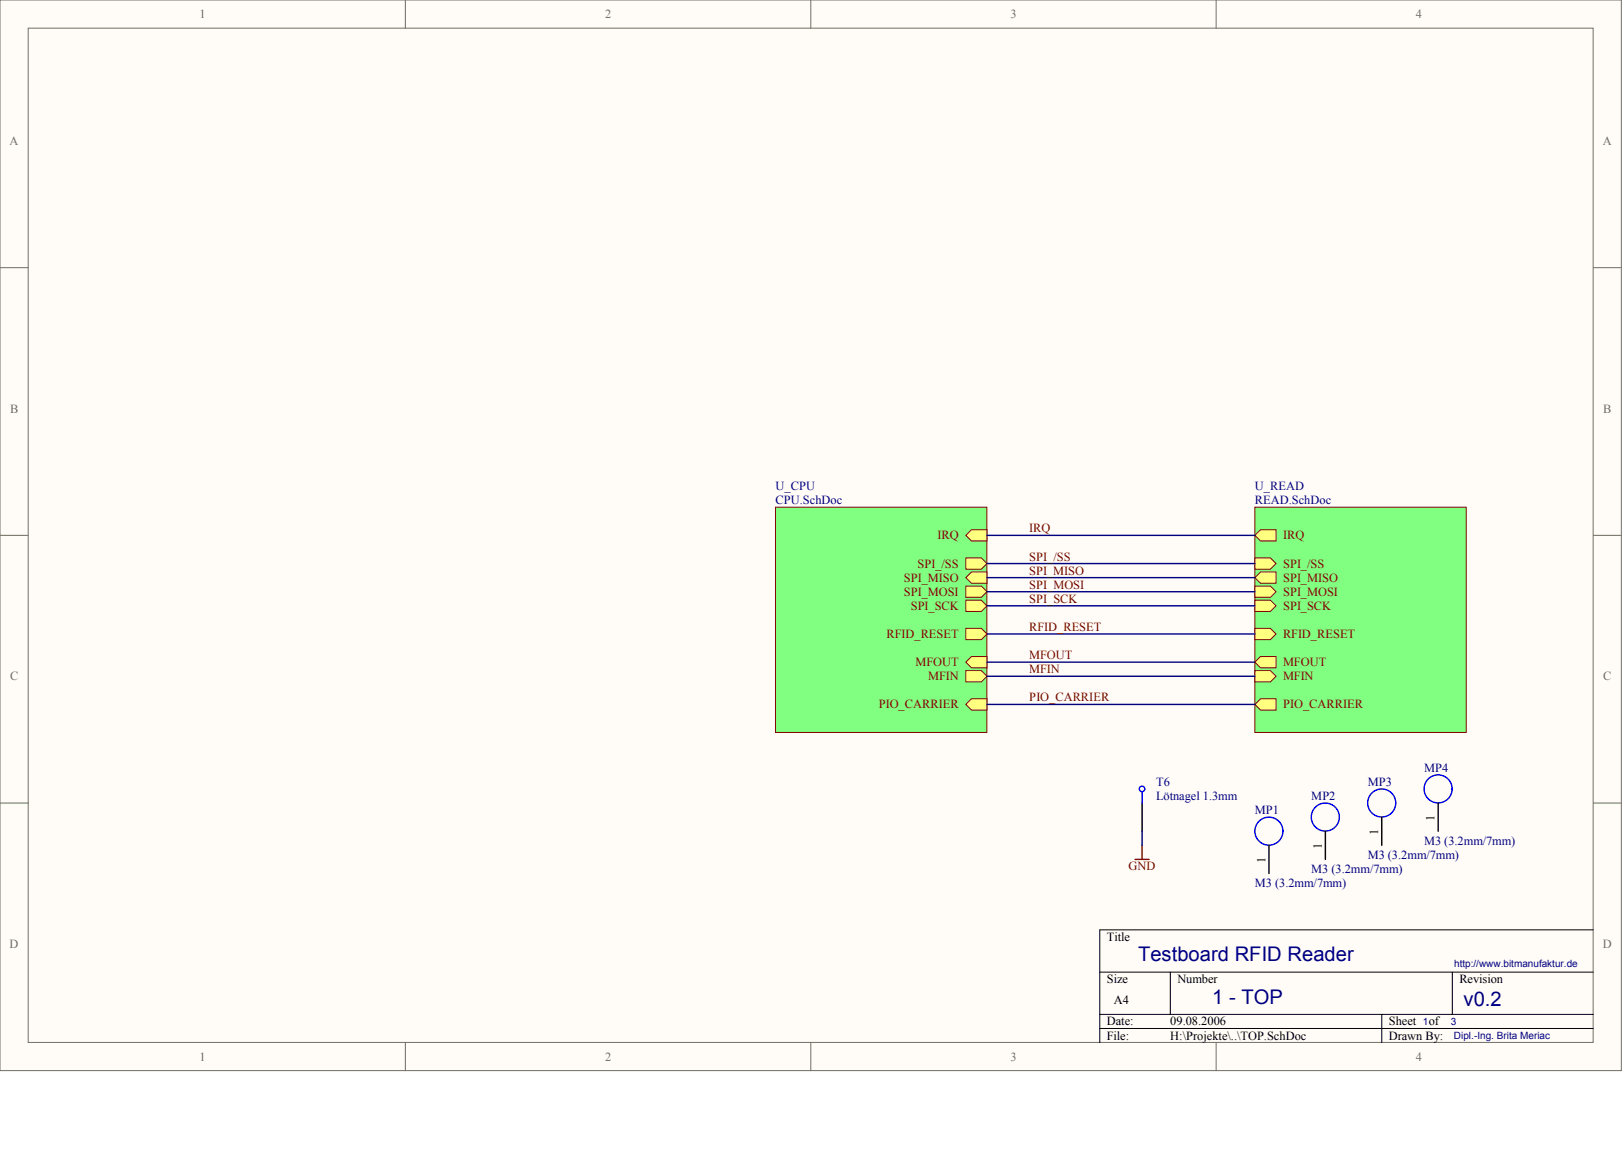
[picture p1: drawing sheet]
<svg xmlns="http://www.w3.org/2000/svg" width="840mm" height="594mm" viewBox="0 0 840 594" stroke-linecap="round" stroke-linejoin="round" font-family="sans-serif">
<g fill="#fffcf8" stroke="#716f64" stroke-width=".52">
<path d="M0 0h838v554h-838z"/>
<path d="M15 15h809v524h-809z"/>
</g>
<path d="M210 0v15M419 0v15M629 0v15M0 138h15M824 138h14M0 277h15M824 277h14M0 415h15M824 415h14M210 539v15M419 539v15M629 539v15" fill="none" stroke="#716f64" stroke-width=".52"/>
<path d="M824 481h-255v58M569 503h255M605 503v21M751 503v21M569 524h255M569 532h255M714 524v15" fill="none" stroke="#000" stroke-width=".52"/>
<path d="M401 262h109v117h-109z" fill="#80ff80" stroke="#800000" stroke-width=".52"/>
<g fill="#ffff80" stroke="#800000" stroke-width=".52">
<path d="M499 277l3-3h8v6h-8z" fill-rule="evenodd"/>
<path d="M499 310h8l3 3-3 3h-8z" fill-rule="evenodd"/>
<path d="M499 299l3-3h8v6h-8z" fill-rule="evenodd"/>
<path d="M499 288h8l3 3-3 3h-8z" fill-rule="evenodd"/>
<path d="M499 303h8l3 3-3 3h-8z" fill-rule="evenodd"/>
<path d="M499 325h8l3 3-3 3h-8z" fill-rule="evenodd"/>
<path d="M499 342l3-3h8v6h-8z" fill-rule="evenodd"/>
<path d="M499 347h8l3 3-3 3h-8z" fill-rule="evenodd"/>
<path d="M499 364l3-3h8v6h-8z" fill-rule="evenodd"/>
</g>
<path d="M649 262h109v117h-109z" fill="#80ff80" stroke="#800000" stroke-width=".52"/>
<g fill="#ffff80" stroke="#800000" stroke-width=".52">
<path d="M649 277l3-3h8v6h-8z" fill-rule="evenodd"/>
<path d="M649 288h8l3 3-3 3h-8z" fill-rule="evenodd"/>
<path d="M649 310h8l3 3-3 3h-8z" fill-rule="evenodd"/>
<path d="M649 299l3-3h8v6h-8z" fill-rule="evenodd"/>
<path d="M649 303h8l3 3-3 3h-8z" fill-rule="evenodd"/>
<path d="M649 325h8l3 3-3 3h-8z" fill-rule="evenodd"/>
<path d="M649 342l3-3h8v6h-8z" fill-rule="evenodd"/>
<path d="M649 347h8l3 3-3 3h-8z" fill-rule="evenodd"/>
<path d="M649 364l3-3h8v6h-8z" fill-rule="evenodd"/>
</g>
<path d="M510 277h139M510 291h139M510 299h139M510 306h139M510 313h139M510 328h139M510 342h139M510 350h139M510 364h139M590 430v7" fill="none" stroke="#000080" stroke-width=".73"/>
<g fill="none" stroke="#00f" stroke-width=".73">
<path d="M590 409v6"/>
<circle cx="590" cy="408" r="1.4"/>
<circle cx="714" cy="415" r="7"/>
<circle cx="744" cy="408" r="7"/>
<circle cx="656" cy="430" r="7"/>
<circle cx="685" cy="422" r="7"/>
</g>
<path d="M590 415v15M744 415v15M656 437v15M685 430v14M714 422v15" fill="none" stroke="#000" stroke-width=".73"/>
<path d="M590 437v7M587 444h7" fill="none" stroke="#800000" stroke-width=".73"/>
<g font-size="10.4" fill="#000080">
<text x="588" y="497">Testboard RFID Reader</text>
<text x="627" y="519">1 - TOP</text>
<text x="757" y="520">v0.2</text>
</g>
<g font-size="6.4" fill="#716f64">
<text x="103" y="9">1</text>
<text x="313" y="9">2</text>
<text x="522" y="9">3</text>
<text x="732" y="9">4</text>
<text x="5" y="75">A</text>
<text x="829" y="75">A</text>
<text x="5" y="213">B</text>
<text x="829" y="213">B</text>
<text x="5" y="352">C</text>
<text x="829" y="352">C</text>
<text x="5" y="490">D</text>
<text x="829" y="490">D</text>
<text x="103" y="548">1</text>
<text x="313" y="548">2</text>
<text x="522" y="548">3</text>
<text x="732" y="548">4</text>
</g>
<g font-size="6.4" fill="#000080">
<text x="401" y="253">U_CPU</text>
<text x="649" y="253">U_READ</text>
<text x="401" y="261">CPU.SchDoc</text>
<text x="649" y="261">READ.SchDoc</text>
<text x="736" y="399">MP4</text>
<text x="598" y="406">T6</text>
<text x="707" y="406">MP3</text>
<text x="598" y="414">Lötnagel 1.3mm</text>
<text x="678" y="414">MP2</text>
<text x="649" y="421">MP1</text>
<text x="736" y="437">M3 (3.2mm/7mm)</text>
<text x="707" y="444">M3 (3.2mm/7mm)</text>
<text x="678" y="452">M3 (3.2mm/7mm)</text>
<text x="649" y="459">M3 (3.2mm/7mm)</text>
</g>
<g font-size="6.4" fill="#800000">
<text x="532" y="275">IRQ</text>
<text x="485" y="279">IRQ</text>
<text x="663" y="279">IRQ</text>
<text x="474" y="293">SPI_/SS</text>
<text x="532" y="290">SPI_/SS</text>
<text x="663" y="293">SPI_/SS</text>
<text x="532" y="297">SPI_MISO</text>
<text x="467" y="301">SPI_MISO</text>
<text x="532" y="304">SPI_MOSI</text>
<text x="663" y="301">SPI_MISO</text>
<text x="467" y="308">SPI_MOSI</text>
<text x="532" y="312">SPI_SCK</text>
<text x="663" y="308">SPI_MOSI</text>
<text x="471" y="315">SPI_SCK</text>
<text x="663" y="315">SPI_SCK</text>
<text x="458" y="330">RFID_RESET</text>
<text x="532" y="326">RFID_RESET</text>
<text x="663" y="330">RFID_RESET</text>
<text x="532" y="341">MFOUT</text>
<text x="473" y="344">MFOUT</text>
<text x="663" y="344">MFOUT</text>
<text x="480" y="352">MFIN</text>
<text x="532" y="348">MFIN</text>
<text x="663" y="352">MFIN</text>
<text x="532" y="363">PIO_CARRIER</text>
<text x="454" y="366">PIO_CARRIER</text>
<text x="663" y="366">PIO_CARRIER</text>
<text x="583" y="450">GND</text>
</g>
<g font-size="6.4">
<text x="572" y="486">Title</text>
<text x="572" y="508">Size</text>
<text x="609" y="508">Number</text>
<text x="754" y="508">Revision</text>
<text x="576" y="519">A4</text>
<text x="572" y="530">Date:</text>
<text x="605" y="530">09.08.2006</text>
<text x="718" y="530">Sheet</text>
<text x="739" y="530">of</text>
<text x="572" y="537">File:</text>
<text x="605" y="537">H:\Projekte\..\TOP.SchDoc</text>
<text x="718" y="537">Drawn By:</text>
</g>
<g font-size="6.3">
<text x="742" y="424" transform="rotate(-90 742 424)">1</text>
<text x="713" y="432" transform="rotate(-90 713 432)">1</text>
<text x="683" y="439" transform="rotate(-90 683 439)">1</text>
<text x="654" y="446" transform="rotate(-90 654 446)">1</text>
</g>
<g font-size="5.2" fill="#000080">
<text x="752" y="500">http://www.bitmanufaktur.de</text>
<text x="736" y="530">1</text>
<text x="750" y="530">3</text>
<text x="752" y="537">Dipl.-Ing. Brita Meriac</text>
</g>
</svg>
